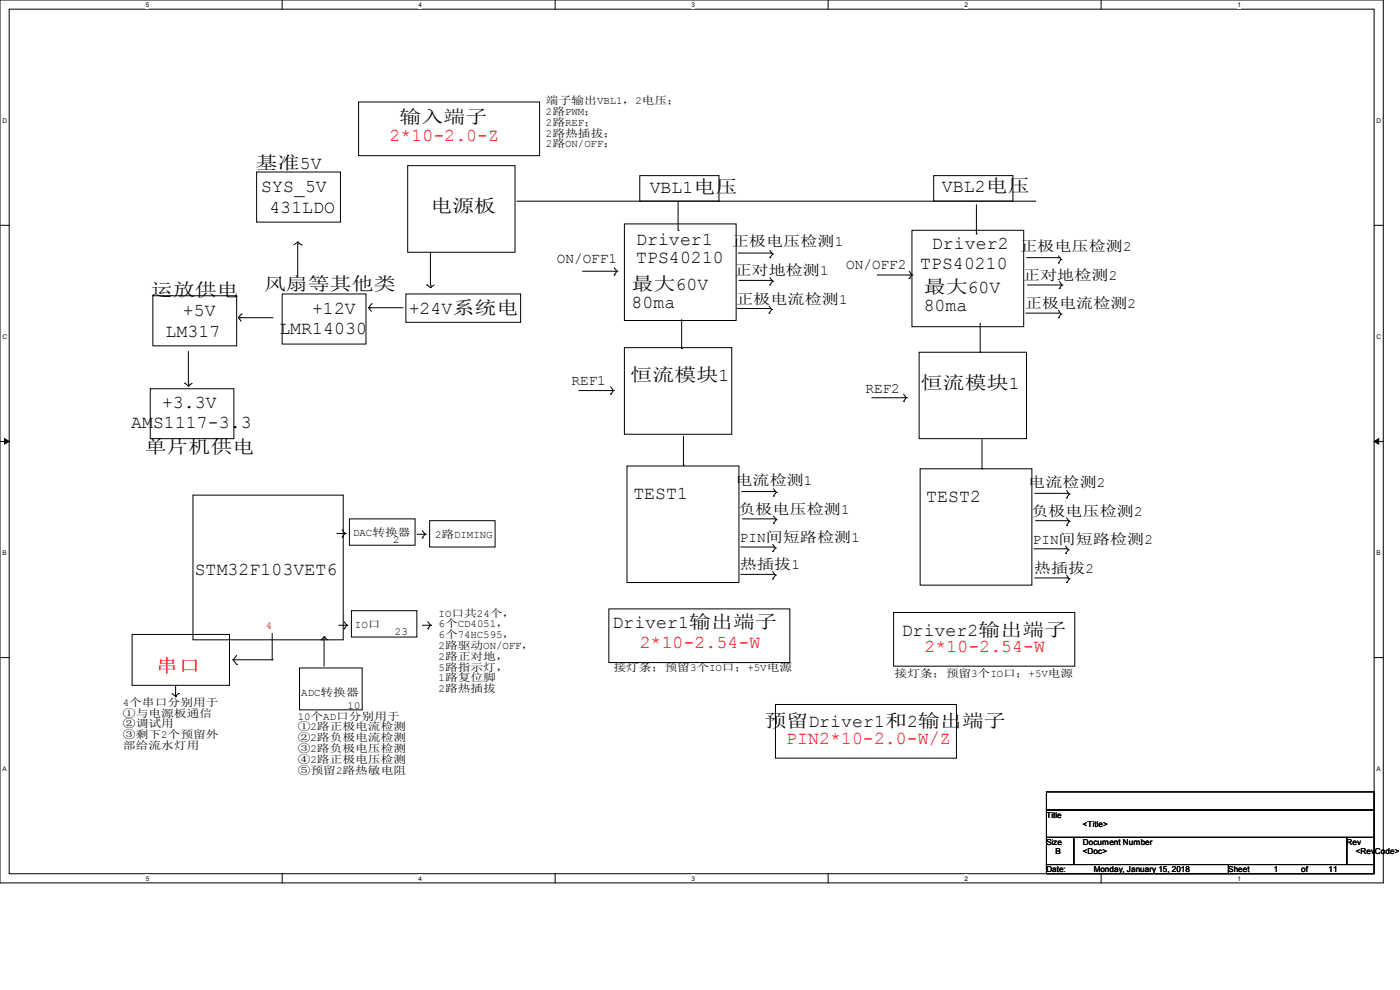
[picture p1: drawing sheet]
<svg xmlns="http://www.w3.org/2000/svg" width="297mm" height="210mm" viewBox="0 0 297 210" stroke-linecap="round" stroke-linejoin="round" font-family="sans-serif">
<path d="M0 0h293.5v187.3h-293.5zM1.9 1.9h289.6v183.4h-289.6z" fill="none" stroke="#000" stroke-width=".21"/>
<g fill="#fff">
<path d="M30.9 .2h.8v1.5h-.8z"/>
<path d="M30.9 185.5h.8v1.6h-.8z"/>
</g>
<path d="M59.9 0v1.9M59.9 185.3v2" fill="none" stroke="#000" stroke-width=".21"/>
<g fill="#fff">
<path d="M88.8 .2h.8v1.5h-.8z"/>
<path d="M88.8 185.5h.8v1.6h-.8z"/>
</g>
<path d="M117.8 0v1.9M117.8 185.3v2" fill="none" stroke="#000" stroke-width=".21"/>
<g fill="#fff">
<path d="M146.7 .2h.8v1.5h-.8z"/>
<path d="M146.7 185.5h.8v1.6h-.8z"/>
</g>
<path d="M175.7 0v1.9M175.7 185.3v2" fill="none" stroke="#000" stroke-width=".21"/>
<g fill="#fff">
<path d="M204.6 .2h.8v1.5h-.8z"/>
<path d="M204.6 185.5h.8v1.6h-.8z"/>
</g>
<path d="M233.6 0v1.9M233.6 185.3v2" fill="none" stroke="#000" stroke-width=".21"/>
<g fill="#fff">
<path d="M262.6 .2h.7v1.5h-.7z"/>
<path d="M262.6 185.5h.7v1.6h-.7z"/>
<path d="M.5 24.8h1v1.6h-1z"/>
<path d="M292 24.8h1v1.6h-1z"/>
<path d="M.5 70.7h1v1.5h-1z"/>
<path d="M292 70.7h1v1.5h-1z"/>
</g>
<path d="M0 47.8h1.9M291.5 47.8h2" fill="none" stroke="#000" stroke-width=".21"/>
<g fill="#fff">
<path d="M.5 116.5h.9v1.6h-.9z"/>
<path d="M292 116.5h.9v1.6h-.9z"/>
</g>
<path d="M0 93.6h1.9M291.5 93.6h2" fill="none" stroke="#000" stroke-width=".21"/>
<path d="M1 93l.9 .6-.9 .6zM291.5 93.6l1-.6v1.2z" fill="#000" stroke="#000" stroke-width=".21"/>
<g fill="#fff">
<path d="M.5 162.4h.9v1.5h-.9z"/>
<path d="M292 162.4h.9v1.5h-.9z"/>
</g>
<g fill="none" stroke="#000" stroke-width=".21">
<path d="M54.4 36.5h17.8v10.6h-17.8zM76.1 21.6h38.4v11.4h-38.4zM86.5 35.1h22.8v18.4h-22.8zM135.7 37.3h16.8v5.4h-16.8zM198.1 37.3h16.8v5.4h-16.8zM63.2 51.7h.1M63.2 51.4h.1M63.2 51.7v7M63.2 51.4l.7 .5M63.2 51.4l-.8 .5M63.9 51.9h.1M91.3 53.7v6.9"/>
<path d="M109.6 42.7h109.9M123.6 57.5h6.9M130.3 58.3h.1M130.3 56.8l.6 .7M130.5 57.5h.1M130.9 57.5h.1M130.9 57.5l-.6 .8M132.5 47.5h23.7v20.5h-23.7zM143.8 48.9h.1M143.8 42.7v6.2M156.6 53.7h6.9M156.8 59.5h6.9"/>
<path d="M163.3 54.7h.1M163.3 53.1l.6 .8M163.3 58.9l.6 .7M163.5 53.7h.1M163.7 59.5h.1M163.9 53.9h.1M163.9 59.6h.1M163.9 53.9l-.6 .8M163.9 59.6l-.6 .9M186.1 58.3h6.9M192.9 59.1h.1M192.9 57.5l.6 .8"/>
<path d="M193 58.3h.1M193.5 48.9h23.7v20.4h-23.7zM193.5 58.3h.1M193.5 58.3l-.6 .8M207.1 49.6h.1M207.1 43.4v6.2M217.8 54.7h6.9M219.5 42.7h.1M224.5 55.8h.1M224.5 54.3l.6 .7M224.7 54.7h.1M224.7 59.6l.6 .9"/>
<path d="M225.1 55h.1M225.1 55l-.6 .8M32.4 62.7h17.8v10.7h-17.8zM40 74.5v7M50.6 67.4h.1M50.6 67.4l.6 .8M51 67.4h.1M51 67.4h6.9M51.2 66.6h.1M51.2 66.6l-.6 .8M59.9 62.4h17.7v10.6h-17.7zM78.2 65.3h.1"/>
<path d="M78.2 65.3l.6 .7M78.6 65.3h.1M78.6 65.3h6.9M78.8 64.5h.1M78.8 64.5l-.6 .8M86.1 62.4h24.3v6h-24.3zM90.6 60.5h.1M90.6 60.5l.7 .5M91.3 60.6h.1M91.3 61h.1M92.1 60.5l-.8 .5M132.5 73.7h22.7v18.4h-22.7z"/>
<path d="M144.6 74h.1M144.6 67.8v6.2M156.4 65.4h6.9M163.2 66.4h.1M163.2 64.9l.5 .8M163.3 65.4h.1M163.3 60.5h.1M163.7 65.7h.1M163.7 65.7l-.5 .7M195 74.7h22.8v18.3h-22.8zM207.9 74.7h.1M207.9 68.5v6.2"/>
<path d="M217.6 66.4h6.9M218 60.5h6.9M224.5 66.4h.1M224.5 67.4h.1M224.5 65.8l.6 .8M224.7 61.2h.1M224.9 60.5h.1M225.1 66.6h.1M225.1 66.6l-.6 .8M225.3 60.5h.1M225.3 60.5l-.6 .7M31.9 82.5h17.7v10.5h-17.7z"/>
<path d="M39.2 81.3h.1M39.2 81.3l.8 .6M40 81.5h.1M40 81.9h.1M40.8 81.3l-.8 .6M122.8 82.8h7M129.5 83.6h.1M129.5 82l.6 .8M129.8 82.8h.1M130.1 82.8h.1M130.1 82.8l-.6 .8M133 98.8h23.8v24.8h-23.8z"/>
<path d="M145 98.7h.1M145 92.5v6.2M185 84.4h6.9M191.7 85.1h.1M191.7 83.6l.6 .8M191.9 84.4h.1M192.3 84.4h.1M192.3 84.4l-.6 .7M195.2 99.4h23.7v24.7h-23.7zM208.3 99.4h.1M208.3 93.3v6.1M40.9 105h31.9v30.7h-31.9z"/>
<path d="M71.5 113.2h1.7M72.6 113.9h.1M72.6 112.4l.6 .8M73.2 113.2h.1M73.2 113.2l-.6 .7M74.1 110.1h14v5.6h-14zM88.4 113.3h1.8M89.6 114.1h.1M89.6 112.6l.6 .7M90.2 113.3h.1M90.2 113.3l-.6 .8M91.1 110.4h13.9v5.6h-13.9z"/>
<path d="M157.1 116h7M157.4 104.3h6.9M157.5 110.1h7M163.9 117h.1M163.9 115.4l.6 .8M164.1 116h.1M164.1 105.2h.1M164.1 111h.1M164.1 103.7l.6 .7M164.1 109.5l.6 .7M164.3 104.3h.1M164.5 110.1h.1"/>
<path d="M164.5 116.2h.1M164.5 116.2l-.6 .8M164.7 104.4h.1M164.7 110.2h.1M164.7 104.4l-.6 .8M164.7 110.2l-.6 .8M219.3 116.4h7M219.5 104.6h6.9M219.7 110.4h7M226.1 117.4h.1M226.1 115.8l.6 .8M226.3 116.4h.1"/>
<path d="M226.3 105.6h.1M226.3 111.4h.1M226.3 104.1l.5 .7M226.3 109.9l.5 .7M226.4 104.6h.1M226.7 110.4h.1M226.7 116.6h.1M226.7 116.6l-.6 .8M226.8 104.8h.1M226.8 110.6h.1M226.8 104.8l-.5 .8M226.8 110.6l-.5 .8"/>
<path d="M0 139.5h1.9M28 134.6h20.7v10.8h-20.7zM49.4 140h.1M49.4 140h8.3M49.4 140l.8 .9M50.2 139l-.8 1M57.7 140h.1M57.7 134.4v5.6M68.2 135.7h.1M68.7 135.1h.1M68.7 135.1v6.2M68.7 135.1l.8 .6"/>
<path d="M68.7 135.1l-.5 .6M71.8 132.6h1.8M73 133.4h.1M73 131.9l.6 .7M73.6 132.6h.1M73.6 132.6l-.6 .8M74.5 129.5h13.9v5.6h-13.9zM89.6 132.6h1.7M90.8 133.4h.1M90.8 131.9l.5 .7M91.3 132.6h.1M91.3 132.6l-.5 .8"/>
<path d="M129.2 129.2h38.4v11.3h-38.4zM157.1 121.8h7M163.9 122.8h.1M163.9 121.2l.6 .8M164.1 121.8h.1M164.5 122h.1M164.5 122l-.6 .8M189.6 129.9h38.4v11.4h-38.4zM219.5 122.6h6.9M226.3 123.6h.1M226.3 122l.5 .8M226.4 122.6h.1"/>
<path d="M226.8 122.8h.1M226.8 122.8l-.5 .8M291.5 139.5h2M36.5 147.1l.8 .6M37.3 147.7h.1M37.3 145.6v2.1M37.8 147.1h.1M37.8 147.1l-.5 .6M50.2 140.9h.1M63.5 141.7h13.3v8.9h-13.3zM164.5 149.4h38.4v11.4h-38.4zM222 168h69.5v3.8h-69.5z"/>
<path d="M222 171.8h69.5v5.8h-69.5zM222 177.6h5.8v5.8h-5.8zM227.8 177.6h57.9v5.8h-57.9zM285.7 177.6h5.8v5.8h-5.8zM222 183.4h38.6v1.9h-38.6zM260.6 183.4h30.9v1.9h-30.9z"/>
</g>
<g font-size="3.9" fill="#f00">
<text x="82.6" y="29.9">2*10-2.0-Z</text>
<text x="135.7" y="137.5">2*10-2.54-W</text>
<text x="33.2" y="142.5">串口</text>
<text x="196.1" y="138.2">2*10-2.54-W</text>
<text x="166.8" y="157.7">PIN2*10-2.0-W/Z</text>
</g>
<g font-size="3.9">
<text x="84.8" y="26.1">输入端子</text>
<text x="54.3" y="35.9">基准5V</text>
<text x="55.4" y="40.8">SYS_5V</text>
<text x="137.8" y="40.9">VBL1电压</text>
<text x="199.8" y="40.8">VBL2电压</text>
<text x="57.1" y="45.2">431LDO</text>
<text x="91.3" y="45">电源板</text>
<text x="135" y="51.9">Driver1</text>
<text x="197.7" y="52.9">Driver2</text>
<text x="135" y="55.8">TPS40210</text>
<text x="195.2" y="57.2">TPS40210</text>
<text x="32" y="62.7">运放供电</text>
<text x="56" y="61.6">风扇等其他类</text>
<text x="134" y="65.3">80ma</text>
<text x="134" y="61.4">最大60V</text>
<text x="196" y="62.2">最大60V</text>
<text x="35.1" y="71.5">LM317</text>
<text x="38.8" y="67">+5V</text>
<text x="59.3" y="70.9">LMR14030</text>
<text x="66.2" y="66.6">+12V</text>
<text x="86.7" y="66.6">+24V系统电</text>
<text x="196" y="66">80ma</text>
<text x="133.8" y="80.7">恒流模块1</text>
<text x="195.4" y="82.5">恒流模块1</text>
<text x="34.4" y="86.5">+3.3V</text>
<text x="27.8" y="90.8">AMS1117-3.3</text>
<text x="30.7" y="96.1">单片机供电</text>
<text x="134.4" y="105.8">TEST1</text>
<text x="196.5" y="106.4">TEST2</text>
<text x="41.3" y="122">STM32F103VET6</text>
<text x="129.9" y="133.2">Driver1输出端子</text>
<text x="191.3" y="135">Driver2输出端子</text>
<text x="162.2" y="154.3">预留Driver1和2输出端子</text>
</g>
<g font-size="3">
<text x="155.2" y="52.2">正极电压检测1</text>
<text x="216.4" y="53.2">正极电压检测2</text>
<text x="118.1" y="55.7">ON/OFF1</text>
<text x="155.8" y="58.4">正对地检测1</text>
<text x="179.5" y="57.1">ON/OFF2</text>
<text x="217" y="59.4">正对地检测2</text>
<text x="156.2" y="64.4">正极电流检测1</text>
<text x="217.4" y="65.4">正极电流检测2</text>
<text x="121.2" y="81.6">REF1</text>
<text x="183.6" y="83.3">REF2</text>
<text x="156" y="102.8">电流检测1</text>
<text x="218.1" y="103.2">电流检测2</text>
<text x="156.6" y="109">负极电压检测1</text>
<text x="218.7" y="109.4">负极电压检测2</text>
<text x="157" y="115">PIN间短路检测1</text>
<text x="219.1" y="115.4">PIN间短路检测2</text>
<text x="157" y="120.8">热插拔1</text>
<text x="219.3" y="121.5">热插拔2</text>
</g>
<g font-size="2.3">
<text x="115.8" y="22.1">端子输出VBL1，2电压；</text>
<text x="115.8" y="24.4">2路PWM；</text>
<text x="115.8" y="26.7">2路REF；</text>
<text x="115.8" y="29">2路热插拔；</text>
<text x="115.8" y="31.3">2路ON/OFF；</text>
<text x="74.9" y="113.7">DAC转换器</text>
<text x="83.4" y="115.2">2</text>
<text x="92.3" y="114">2路DIMING</text>
<text x="93" y="130.8">IO口共24个，</text>
<text x="75.3" y="133.1">IO口</text>
<text x="83.8" y="134.7">23</text>
<text x="93" y="133.1">6个CD4051，</text>
<text x="93" y="135.4">6个74HC595，</text>
<text x="93" y="137.7">2路驱动ON/OFF，</text>
<text x="93" y="140">2路正对地，</text>
<text x="93" y="142.2">5路指示灯，</text>
<text x="130.1" y="142.4">接灯条；预留3个IO口；+5V电源</text>
<text x="189.8" y="143.6">接灯条；预留3个IO口；+5V电源</text>
<text x="26.1" y="149.7">4个串口分别用于</text>
<text x="63.9" y="147.6">ADC转换器</text>
<text x="93" y="144.5">1路复位脚</text>
<text x="93" y="146.8">2路热插拔</text>
<text x="26.1" y="152">①与电源板通信</text>
<text x="26.1" y="154.3">②调试用</text>
<text x="63.2" y="152.7">10个AD口分别用于</text>
<text x="63.2" y="154.9">①2路正极电流检测</text>
<text x="73.7" y="150.3">10</text>
<text x="26.1" y="156.6">③剩下2个预留外</text>
<text x="26.1" y="158.9">部给流水灯用</text>
<text x="63.2" y="157.2">②2路负极电流检测</text>
<text x="63.2" y="159.5">③2路负极电压检测</text>
<text x="63.2" y="161.8">④2路正极电压检测</text>
<text x="63.2" y="164.1">⑤预留2路热敏电阻</text>
</g>
<text font-size="2.3" fill="#f00" x="56.4" y="133.5">4</text>
<g font-size="1.7">
<text x="222" y="173.4">Title</text>
<text x="222" y="179.2">Size</text>
<text x="229.7" y="179.2">Document Number</text>
<text x="229.7" y="175.3">&lt;Title&gt;</text>
<text x="285.7" y="179.2">Rev</text>
<text x="222" y="185">Date:</text>
<text x="223.9" y="181.1">B</text>
<text x="229.7" y="181.1">&lt;Doc&gt;</text>
<text x="232.1" y="185">Monday, January 15, 2018</text>
<text x="260.6" y="185">Sheet</text>
<text x="270.2" y="185">1</text>
<text x="276" y="185">of</text>
<text x="281.8" y="185">11</text>
<text x="287.6" y="181.1">&lt;RevCode&gt;</text>
</g>
<g font-size="1.4">
<text x="30.9" y="1.4">5</text>
<text x="88.8" y="1.4">4</text>
<text x="146.7" y="1.4">3</text>
<text x="204.6" y="1.4">2</text>
<text x="262.6" y="1.4">1</text>
<text x=".5" y="26.1">D</text>
<text x="292" y="26.1">D</text>
<text x=".5" y="71.9">C</text>
<text x="292" y="71.9">C</text>
<text x=".5" y="117.8">B</text>
<text x="292" y="117.8">B</text>
<text x=".5" y="163.6">A</text>
<text x="292" y="163.6">A</text>
<text x="30.9" y="186.8">5</text>
<text x="88.8" y="186.8">4</text>
<text x="146.7" y="186.8">3</text>
<text x="204.6" y="186.8">2</text>
<text x="262.6" y="186.8">1</text>
</g>
</svg>
